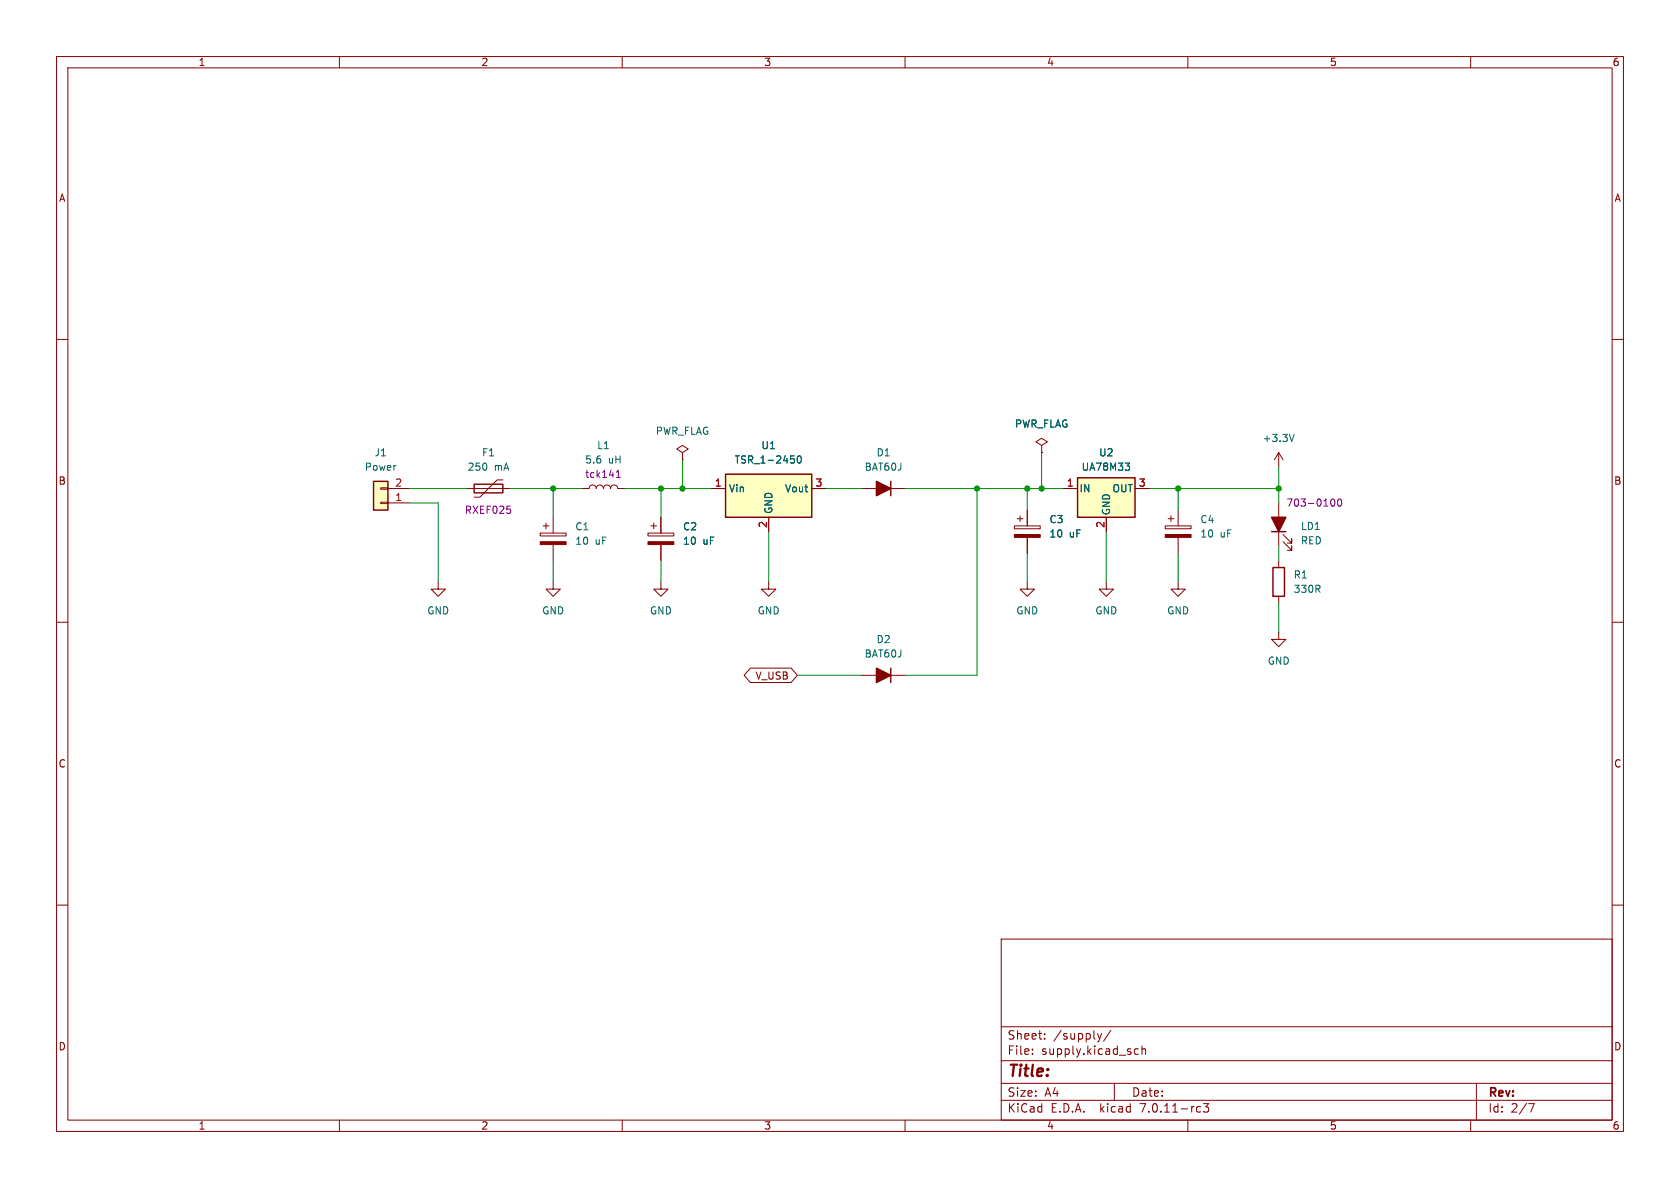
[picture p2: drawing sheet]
<svg xmlns="http://www.w3.org/2000/svg" width="297mm" height="210mm" viewBox="0 0 297 210" stroke-linecap="round" stroke-linejoin="round" font-family="sans-serif">
<g fill="none" stroke="#840000" stroke-width=".18">
<path d="M10 10h277v190h-277zM12 12h273v186h-273zM60 10v2M110 10v2M160 10v2M210 10v2M260 10v2M10 60h2M285 60h2M184.1 78.7l1.1-.6-1.1-.6-1 .6 1 .6v1.3M67.3 86.2h1.3v.3h-1.3zM67.3 88.8h1.3v.2h-1.3z"/>
<path d="M68.6 86.4h3.8M68.6 88.9h3.8M82.5 86.4h7.7M88.9 84.8h-1l-3.1 3.1h-1M95.5 94.2h4.6v.5h-4.6zM96 93h1M96.5 92.5v1M97.8 91.4v2.8M97.8 96.3v2.8M102.9 86.4h1.2a.64 .64 0 0 1 .7-.7 .64 .64 0 0 1 .6 .7 .64 .64 0 0 1 .6-.7 .64 .64 0 0 1 .7 .7 .64 .64 0 0 1 .6-.7 .64 .64 0 0 1 .6 .7 .64 .64 0 0 1 .7-.7 .64 .64 0 0 1 .6 .7h1.3M114.6 94.2h4.5v.5h-4.5zM115.1 93h1"/>
<path d="M115.6 92.5v1M116.8 91.4v2.8M116.8 96.3v2.8M120.6 80l1.1-.6-1.1-.7-1 .7 1 .6v1.3M120.6 81.3h.1M125.7 86.4h2.6M135.9 91.4v2.6M143.5 86.4h2.5M152.4 86.4h7.6M179.3 93h4.6v.5h-4.6zM179.8 91.7h1M180.3 91.2v1"/>
<path d="M181.6 90.2v2.8M181.6 95v2.8M184.1 80h.1M188 86.4h2.5M195.6 91.4v2.6M200.7 86.4h2.5M206 93h4.6v.5h-4.6zM206.5 91.7h1M207 91.2v1M208.3 90.2v2.8M208.3 95v2.8M226.1 80v2.6"/>
<path d="M226.1 88.9v7.6M226.1 99.1v1.2M226.1 80l-.8 1.3M226.1 80l.7 1.3M226.8 95.8l1.5 1.5v-.8v.8h-.7M226.8 94.5l1.5 1.5v-.7v.7h-.7M10 110h2M77.5 102.9v1.2h1.2l-1.2 1.3-1.3-1.3h1.3M97.8 102.9v1.2h1.3l-1.3 1.3-1.3-1.3h1.3M116.8 102.9v1.2h1.3l-1.3 1.3-1.2-1.3h1.2M132.7 118.1h7.2l1.1 1.3-1.1 1.3h-7.2l-1.2-1.3zM135.9 102.9v1.2h1.3l-1.3 1.3-1.3-1.3h1.3"/>
<path d="M152.4 119.4h7.6M181.6 102.9v1.2h1.3l-1.3 1.3-1.3-1.3h1.3M195.6 102.9v1.2h1.2l-1.2 1.3-1.3-1.3h1.3M208.3 102.9v1.2h1.2l-1.2 1.3-1.3-1.3h1.3M226.1 111.8v1.2h1.2l-1.2 1.3-1.3-1.3h1.3M226.1 105.4v1.3M285 110h2M10 160h2M285 160h2M177 166h108v32h-108zM60 198v2M110 198v2"/>
<path d="M160 198v2M177 194.5h108M177 191.5h108M177 187.5h108M177 181.5h108M182.5 186.3v.1M182.5 185.5v.1M184.7 183.6v.1M184.7 182.8v.1M194 182.7l.4 1M194.4 183.7l-.2 .4M194.7 182.7l-.3 1"/>
<path d="M196.4 182.1l-1.3 2M197 191.5v3M200.5 186.1l.3 .3 .4-.1M201.2 185.5l-.4-.1-.3 .3M201.9 185.5l.2-.1 .4 .1v.9M201.9 184.9v1.5M210 198v2M211.8 195.6l.4 .1M212.2 196.5l-.4 .1M212.7 195.1h1l-.5 .6 .4 .1v.7l-.2 .1h-.4l-.3-.1M260 198v2M261 191.5v6.5"/>
<path d="M270.2 195.1h1l-.6 1.5"/>
</g>
<path d="M66 85.1h2.6v5.1h-2.6zM83.8 85.6h5.1v1.5h-5.1zM128.3 83.8h15.2v7.6h-15.2zM157.5 85.1v2.5M190.5 84.5h10.2v6.9h-10.2zM224.8 94h2.5M157.5 118.1v2.6M225 100.3h2.1v5.1h-2.1z" fill="none" stroke="#840000" stroke-width=".25"/>
<g fill="#840000" stroke="#840000" stroke-width=".25">
<path d="M154.9 118.1l2.6 1.3-2.6 1.3z"/>
<path d="M224.8 91.4h2.5l-1.2 2.6z"/>
<path d="M154.9 85.1l2.6 1.3-2.6 1.2z"/>
</g>
<path d="M108.9 84.4h.8M108.9 83.5l.4-.4v1.3M235.3 88.5l.3-.3a.68 .68 0 0 1 .4 .6 .68 .68 0 0 1-.4 .7l-.3-.3M236.6 88.3l.2-.1a.68 .68 0 0 1 .4 .6 .68 .68 0 0 1-.4 .7l-.2-.1-.1-.4z" fill="none" stroke="#840084" stroke-width=".18"/>
<g fill="#ffffc2" stroke="#ffffc2" stroke-width=".18">
<path d="M128.3 83.8h15.2v7.6h-15.2z"/>
<path d="M66 85.1h2.6v5.1h-2.6z"/>
<path d="M190.5 84.5h10.2v6.9h-10.2z"/>
</g>
<path d="M228.8 76.8l-.4 1.2M139.8 80.6h.6M140.3 81.1l.2 .2-.2 .5M141.1 80.7l.1-.1a.68 .68 0 0 1 .5 .6 .68 .68 0 0 1-.5 .7l-.1-.2-.2-.3zM198.9 81.9h.8l-.4 .4M199.5 82.3l.2 .3v.3l-.2 .2" fill="none" stroke="#006464" stroke-width=".18"/>
<g fill="#840000" stroke="#840000" stroke-width=".18">
<path d="M179.3 94.5h4.6v.5h-4.6z"/>
<path d="M95.5 95.8h4.6v.5h-4.6z"/>
<path d="M206 94.5h4.6v.5h-4.6z"/>
<path d="M114.6 95.8h4.5v.5h-4.5z"/>
</g>
<g fill="none" stroke="#009600" stroke-width=".18">
<path d="M72.4 86.4h10.1M72.4 88.9h5.1v14M90.2 86.4h12.7M97.8 86.4v5M97.8 99.1v3.8M110.5 86.4h15.2M116.8 86.4v5M116.8 99.1v3.8M120.6 81.3v5.1M135.9 94v8.9M146 86.4h6.4M160 86.4h28"/>
<path d="M172.7 86.4v33h-12.7M181.6 86.4v3.8M181.6 97.8v5.1M184.1 80v6.4M195.6 94v8.9M203.2 86.4h22.9M208.3 86.4v3.8M208.3 97.8v5.1M226.1 82.6v6.3M226.1 96.5v2.6M141 119.4h11.4M226.1 106.7v5.1"/>
</g>
<g fill="#009600" stroke="#009600" stroke-width=".18">
<circle cx="97.8" cy="86.4" r=".46"/>
<circle cx="120.6" cy="86.4" r=".46"/>
<circle cx="116.8" cy="86.4" r=".46"/>
<circle cx="208.3" cy="86.4" r=".46"/>
<circle cx="226.1" cy="86.4" r=".46"/>
<circle cx="181.6" cy="86.4" r=".46"/>
<circle cx="184.1" cy="86.4" r=".46"/>
<circle cx="172.7" cy="86.4" r=".46"/>
</g>
<text font-size="2.8" fill="#840000" x="178" y="190.9">Title:</text>
<g font-size="2.1" fill="#840000">
<text x="178" y="184">Sheet:</text>
<text x="186.2" y="184">/supply/</text>
<text x="178" y="186.7">File:</text>
<text x="184.1" y="186.7">supply.kicad_sch</text>
<text x="178" y="196.9">KiCad</text>
<text x="178" y="194.1">Size:</text>
<text x="184.7" y="194.1">A4</text>
<text x="185.7" y="196.9">E.D.A.</text>
<text x="194.6" y="196.9">kicad</text>
<text x="200" y="194.1">Date:</text>
<text x="201.8" y="196.9">7.0.11-rc3</text>
<text x="263" y="194.3">Rev:</text>
<text x="263" y="196.9">Id:</text>
<text x="267.1" y="196.9">2/7</text>
</g>
<g font-size="1.8" fill="#840000">
<text x="35" y="11.9">1</text>
<text x="85" y="11.9">2</text>
<text x="135" y="11.9">3</text>
<text x="185" y="11.9">4</text>
<text x="235" y="11.9">5</text>
<text x="285" y="11.9">6</text>
<text x="10.3" y="35.9">A</text>
<text x="285.3" y="35.9">A</text>
<text x="10.3" y="85.9">B</text>
<text x="285.3" y="85.9">B</text>
<text x="133.5" y="120.3">V_USB</text>
<text x="10.3" y="135.9">C</text>
<text x="285.3" y="135.9">C</text>
<text x="10.3" y="185.9">D</text>
<text x="285.3" y="185.9">D</text>
<text x="35" y="199.9">1</text>
<text x="85" y="199.9">2</text>
<text x="135" y="199.9">3</text>
<text x="185" y="199.9">4</text>
<text x="235" y="199.9">5</text>
<text x="285" y="199.9">6</text>
</g>
<g font-size="1.8" fill="#006464">
<text x="115.8" y="77.1">PWR_FLAG</text>
<text x="179.3" y="75.8">PWR_FLAG</text>
<text x="64.4" y="83.4">Power</text>
<text x="66.1" y="80.9">J1</text>
<text x="82.6" y="83.4">250</text>
<text x="85.1" y="80.9">F1</text>
<text x="87.4" y="83.4">mA</text>
<text x="103.3" y="82.1">5.6</text>
<text x="105.5" y="79.6">L1</text>
<text x="107.5" y="82.1">uH</text>
<text x="129.8" y="82.1">TSR_1-2450</text>
<text x="134.5" y="79.6">U1</text>
<text x="152.8" y="83.4">BAT60J</text>
<text x="154.9" y="80.9">D1</text>
<text x="191.1" y="83.4">UA78M33</text>
<text x="194.2" y="80.9">U2</text>
<text x="223.1" y="78.3">+3.3V</text>
<text x="128.8" y="87.2">Vin</text>
<text x="138.7" y="87.2">Vout</text>
<text x="190.8" y="87.2">IN</text>
<text x="196.6" y="87.2">OUT</text>
<text x="101.6" y="94">C1</text>
<text x="120.7" y="94">C2</text>
<text x="136.8" y="90.9" transform="rotate(-90 136.8 90.9)">GND</text>
<text x="185.4" y="92.7">C3</text>
<text x="185.4" y="95.2">10</text>
<text x="189" y="95.2">uF</text>
<text x="196.4" y="91.2" transform="rotate(-90 196.4 91.2)">GND</text>
<text x="212.1" y="92.7">C4</text>
<text x="212.1" y="95.2">10</text>
<text x="215.7" y="95.2">uF</text>
<text x="229.9" y="93.9">LD1</text>
<text x="101.6" y="96.5">10</text>
<text x="105.2" y="96.5">uF</text>
<text x="120.7" y="96.5">10</text>
<text x="124.2" y="96.5">uF</text>
<text x="229.9" y="96.4">RED</text>
<text x="228.6" y="102.5">R1</text>
<text x="228.6" y="105">330R</text>
<text x="75.4" y="108.8">GND</text>
<text x="95.8" y="108.8">GND</text>
<text x="114.8" y="108.8">GND</text>
<text x="133.9" y="108.8">GND</text>
<text x="154.9" y="113.9">D2</text>
<text x="179.6" y="108.8">GND</text>
<text x="193.5" y="108.8">GND</text>
<text x="206.2" y="108.8">GND</text>
<text x="152.8" y="116.4">BAT60J</text>
<text x="224" y="117.7">GND</text>
</g>
<g font-size="1.8" fill="#a90000">
<text x="69.8" y="88.6">1</text>
<text x="69.8" y="86.1">2</text>
<text x="126.3" y="86.1">1</text>
<text x="144.1" y="86.1">3</text>
<text x="188.5" y="86.1">1</text>
<text x="201.2" y="86.1">3</text>
<text x="135.6" y="93.4" transform="rotate(-90 135.6 93.4)">2</text>
<text x="195.3" y="93.4" transform="rotate(-90 195.3 93.4)">2</text>
</g>
<g font-size="1.8" fill="#840084">
<text x="103.3" y="84.7">tck141</text>
<text x="227.3" y="89.8">703-0100</text>
<text x="82.1" y="91">RXEF025</text>
</g>
</svg>
